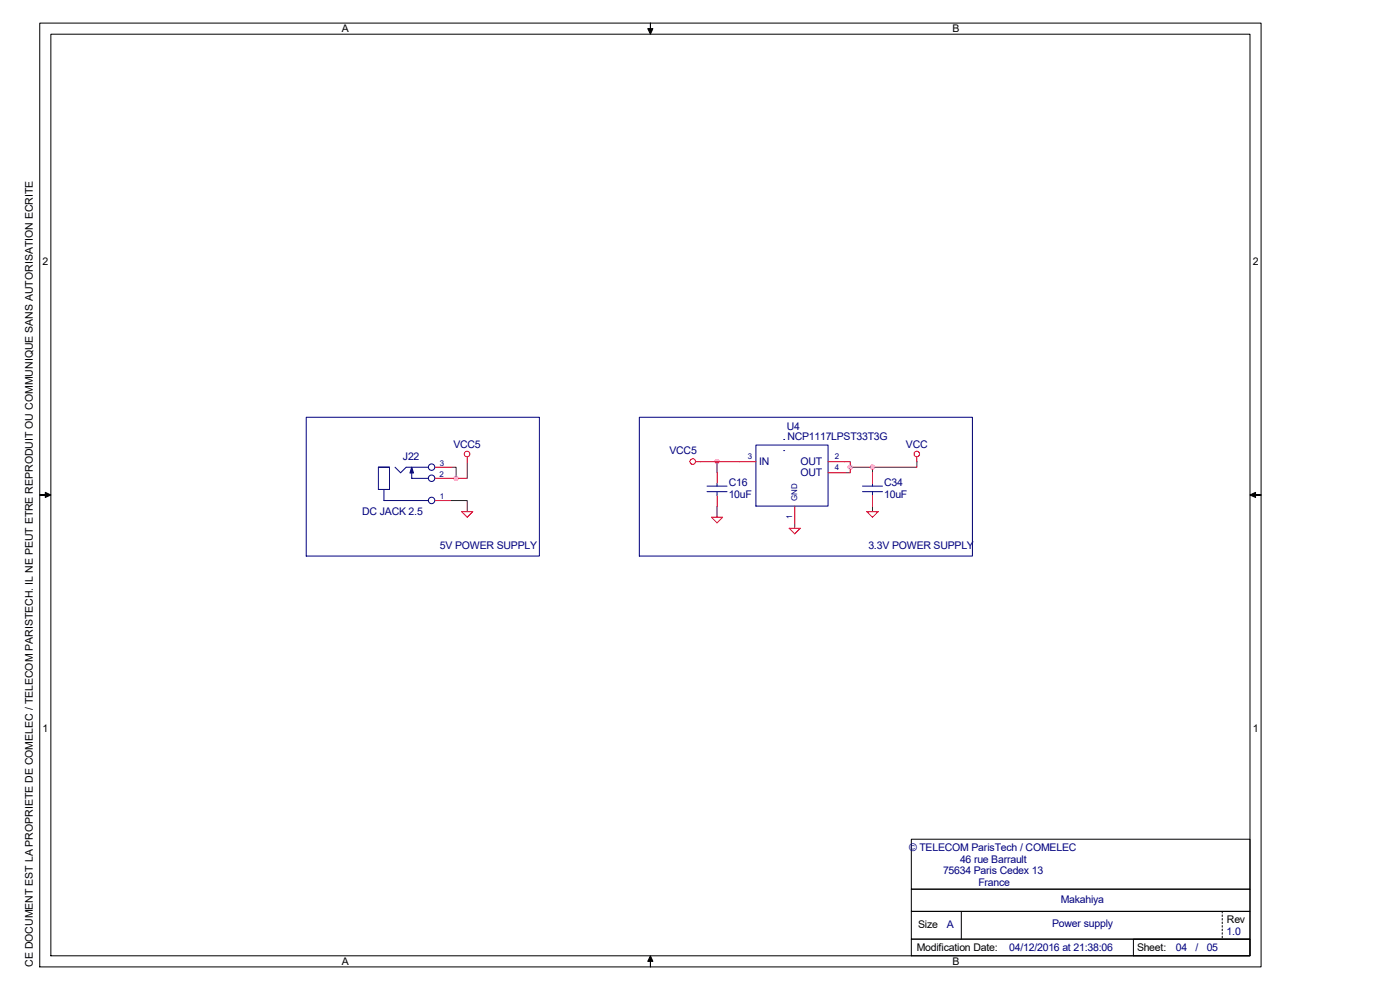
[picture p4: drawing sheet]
<svg xmlns="http://www.w3.org/2000/svg" width="297mm" height="210mm" viewBox="0 0 297 210" stroke-linecap="round" stroke-linejoin="round" font-family="sans-serif">
<path d="M95.6 99.1h1.2v2.4M99.1 97.9v3.6h-3.5M148.6 97.9h8.2M152.1 97.9v2.4M179.2 97.9h1.2v2.4h-1.2M185.1 99.1v1.2M194.5 97.9v1.2h-14.1M95.6 106.2h3.5v2.3M152.1 107.4v2.3M168.6 110.9v1.2M185.1 107.4v1.1" fill="none" stroke="#800000" stroke-width=".21"/>
<g fill="#f0f" stroke="#f0f" stroke-width=".21">
<circle cx="152.1" cy="97.9" r=".45"/>
<circle cx="180.4" cy="99.1" r=".45"/>
<circle cx="185.1" cy="99.1" r=".45"/>
<circle cx="96.7" cy="101.5" r=".45"/>
</g>
<g fill="#000" stroke="#000" stroke-width=".21">
<path d="M138 4.9v1.2h.5l-.5 1.2-.6-1.2h.6z" fill-rule="evenodd"/>
<path d="M8.4 105h1.2v-.6l1.2 .6-1.2 .5v-.5z" fill-rule="evenodd"/>
<path d="M265.2 105l1.2-.6v.6h1.1h-1.1v.5z" fill-rule="evenodd"/>
<path d="M138 202.8l.5 1.1h-.5v1.2v-1.2h-.6z" fill-rule="evenodd"/>
</g>
<g fill="none" stroke="#000" stroke-width=".21">
<path d="M8.4 4.9h259.1v200.2h-259.1zM10.8 7.3h254.4v195.5h-254.4zM193.3 178h71.9v10.6h-71.9zM193.3 199.2h71.9v3.6h-71.9zM193.3 188.6h71.9v4.7h-71.9zM193.3 193.3h71.9v5.9h-71.9zM203.9 193.3v5.9M240.5 199.2h24.7v3.6h-24.7zM259.3 193.3v.4M259.3 194.1v.3M259.3 194.8v.4M259.3 195.6v.3"/>
<path d="M259.3 196.4v.3M259.3 197.1v.3M259.3 197.9v.3M259.3 198.6v.3"/>
</g>
<g fill="none" stroke="#f00" stroke-width=".21">
<path d="M92.3 99.1h3.3M99.1 97v.9M147.6 97.9h1M156.8 97.9h3.6M175.7 97.9h3.5M194.5 97v.9M92.3 106.2h3.3M92.3 101.5h3.3M97.9 108.5h2.4l-1.2 1.2zM150.9 109.7h2.4l-1.2 1.2zM152.1 100.3v2.4M152.1 105v2.4"/>
<path d="M167.4 112.1h2.4l-1.2 1.2zM168.6 107.4v3.5M175.7 100.3h3.5M183.9 108.5h2.4l-1.2 1.2zM185.1 100.3v2.4M185.1 105v2.4"/>
<circle cx="99.1" cy="96.3" r=".59"/>
<circle cx="147" cy="97.9" r=".59"/>
<circle cx="194.5" cy="96.3" r=".59"/>
</g>
<g fill="none" stroke="#000080" stroke-width=".21">
<path d="M65 88.5h49.4v29.5h-49.4zM80.3 99.1h2.3zM80.3 99.1v4.7h2.3v-4.7M83.8 99.1l1.2 1.2 1.2-1.2h4.7M87.3 99.1v2.4M135.6 88.5h70.7v29.5h-70.7zM160.4 94.4h15.3v13h-15.3zM166.3 93.2h.1M166.3 95.6h.1M81.5 103.8v2.4h9.4M87.3 101.5h.1M87.3 101.5h3.6"/>
<path d="M150 103.1h4.2M150 104.3h4.2M152.1 102.7v.4M152.1 104.3v.7M183 103.1h4.2M183 104.3h4.2M185.1 102.7v.4M185.1 104.3v.7"/>
<circle cx="91.6" cy="99.1" r=".68"/>
<circle cx="91.6" cy="101.5" r=".68"/>
<circle cx="91.6" cy="106.2" r=".68"/>
</g>
<path d="M87.3 99.1l.4 1.2h-.7z" fill="#000080" stroke="#000080" stroke-width=".21"/>
<g font-size="2.2">
<text x="72.5" y="6.9">A</text>
<text x="202.1" y="6.9">B</text>
<text x="9" y="56.3">2</text>
<text x="265.8" y="56.3">2</text>
<text x="9" y="155.2">1</text>
<text x="265.8" y="155.2">1</text>
<text x="194.8" y="196.8">Size</text>
<text x="260.3" y="195.8">Rev</text>
<text x="194.5" y="201.8">Modification Date:</text>
<text x="241.2" y="201.8">Sheet:</text>
<text x="6.9" y="205.1" transform="rotate(-90 6.9 205.1)">CE DOCUMENT EST LA PROPRIETE DE COMELEC / TELECOM PARISTECH. IL NE PEUT ETRE REPRODUIT OU COMMUNIQUE SANS AUTORISATION ECRITE</text>
<text x="72.5" y="204.7">A</text>
<text x="202" y="204.7">B</text>
</g>
<g font-size="2.2" fill="#000080">
<text x="96.2" y="95.1">VCC5</text>
<text x="166.9" y="91.1">U4</text>
<text x="167" y="93.4">NCP1117LPST33T3G</text>
<text x="192.2" y="95.1">VCC</text>
<text x="85.5" y="97.5">J22</text>
<text x="142" y="96.4">VCC5</text>
<text x="161.1" y="98.7">IN</text>
<text x="169.8" y="98.7">OUT</text>
<text x="169.8" y="101">OUT</text>
<text x="154.6" y="105.6">10uF</text>
<text x="154.6" y="103">C16</text>
<text x="187.6" y="105.6">10uF</text>
<text x="187.6" y="103">C34</text>
<text x="76.8" y="109.3">DC JACK 2.5</text>
<text x="93.3" y="116.4">5V POWER SUPPLY</text>
<text x="184.2" y="116.4">3.3V POWER SUPPLY</text>
<text x="192.9" y="180.5">© TELECOM ParisTech / COMELEC</text>
<text x="200.1" y="185.5">75634 Paris Cedex 13</text>
<text x="203.7" y="183">46 rue Barrault</text>
<text x="207.6" y="188">France</text>
<text x="225" y="191.6">Makahiya</text>
<text x="200.9" y="196.8">A</text>
<text x="223.2" y="196.6">Power supply</text>
<text x="214.1" y="201.8">04/12/2016 at 21:38:06</text>
<text x="249.5" y="201.8">04</text>
<text x="253.6" y="201.8">/</text>
<text x="256" y="201.8">05</text>
<text x="260.2" y="198.2">1.0</text>
</g>
<g font-size="1.7" fill="#000080">
<text x="93.3" y="101.1">2</text>
<text x="93.3" y="98.8">3</text>
<text x="158.6" y="97.3">3</text>
<text x="177.1" y="99.7">4</text>
<text x="177.1" y="97.3">2</text>
<text x="93.3" y="105.8">1</text>
<text x="169.1" y="106.3" transform="rotate(-90 169.1 106.3)">GND</text>
<text x="168.1" y="110.2" transform="rotate(-90 168.1 110.2)">1</text>
</g>
</svg>
